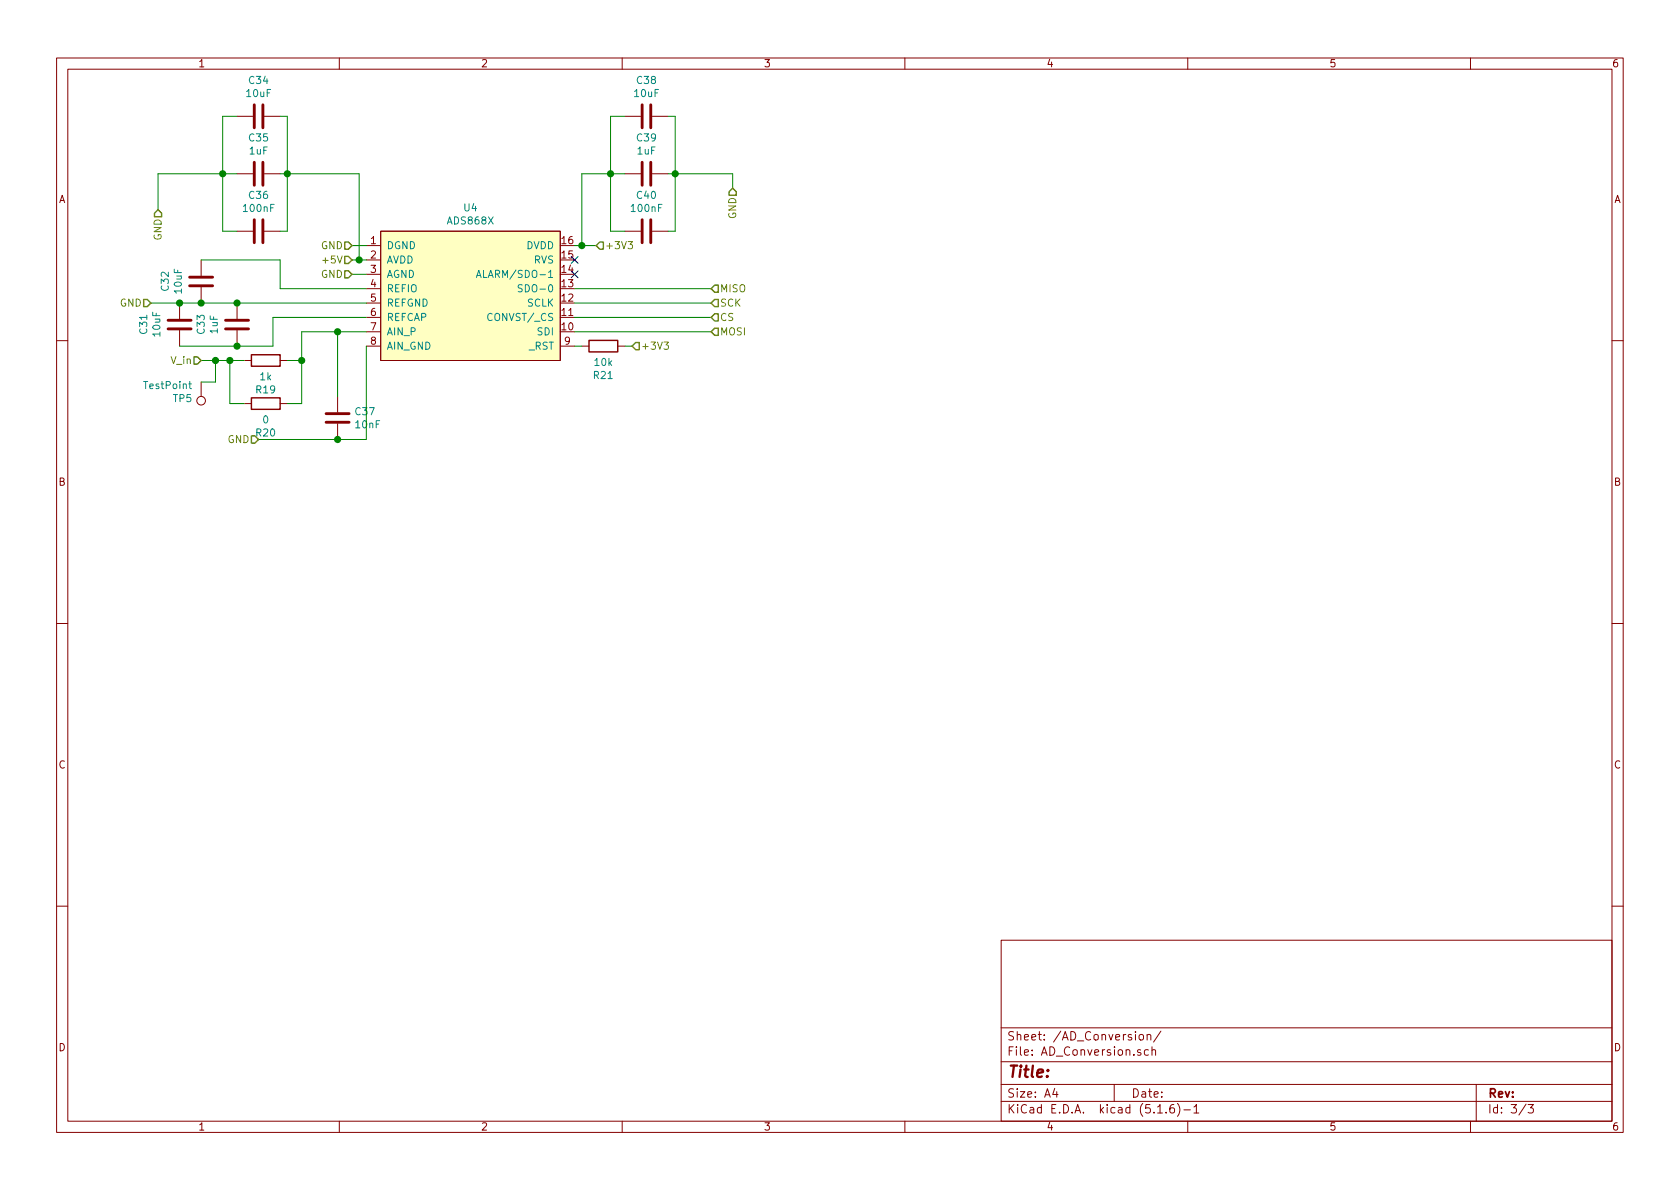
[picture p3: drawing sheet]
EESchema Schematic File Version 4
EELAYER 30 0
EELAYER END
$Descr A4 11693 8268
encoding utf-8
Sheet 3 3
Title ""
Date ""
Rev ""
Comp ""
Comment1 ""
Comment2 ""
Comment3 ""
Comment4 ""
$EndDescr
Text HLabel 1400 2500 0    50   Input ~ 0
V_in
$Comp
L PCB_library:ADS868X U4
U 1 1
P 3250 1450
F 0 "U4" H 3275 1465 50  0000 C CNN
F 1 "ADS868X" H 3275 1374 50  0000 C CNN
F 2 "Package_SO:SSOP-16_4.4x5.2mm_P0.65mm" H 3350 350 50  0001 C CNN
F 3 "schon vorhanden" H 3250 1450 50  0001 C CNN
	1    3250 1450
	1    0    0    -1  
$EndComp
Text HLabel 2450 1700 0    50   Input ~ 0
GND
Text HLabel 2450 1900 0    50   Input ~ 0
GND
Text HLabel 2450 1800 0    50   Input ~ 0
+5V
Text HLabel 4150 1700 2    50   Input ~ 0
+3V3
$Comp
L Device:C C35
U 1 1
P 1800 1200
F 0 "C35" V 1548 1200 50  0000 C CNN
F 1 "1uF" V 1639 1200 50  0000 C CNN
F 2 "Capacitor_SMD:C_1206_3216Metric_Pad1.42x1.75mm_HandSolder" H 1838 1050 50  0001 C CNN
F 3 "https://www.digikey.de/product-detail/de/samsung-electro-mechanics/CL31B105KAHNNNE/1276-1097-1-ND/3889183" H 1800 1200 50  0001 C CNN
	1    1800 1200
	0    1    1    0   
$EndComp
Wire Wire Line
	4050 1200 4250 1200
Text HLabel 5100 1300 3    50   Input ~ 0
GND
Text HLabel 1100 1450 3    50   Input ~ 0
GND
Wire Wire Line
	1950 1200 2000 1200
Wire Wire Line
	2450 1700 2550 1700
Wire Wire Line
	2450 1900 2550 1900
Text HLabel 1800 3050 0    50   Input ~ 0
GND
Wire Wire Line
	1800 3050 2350 3050
$Comp
L Device:C C37
U 1 1
P 2350 2900
F 0 "C37" H 2465 2946 50  0000 L CNN
F 1 "10nF" H 2465 2855 50  0000 L CNN
F 2 "Capacitor_SMD:C_1206_3216Metric_Pad1.42x1.75mm_HandSolder" H 2388 2750 50  0001 C CNN
F 3 "https://www.digikey.de/product-detail/de/samsung-electro-mechanics/CL31B103KBCNNNC/1276-1035-1-ND/3889121" H 2350 2900 50  0001 C CNN
	1    2350 2900
	1    0    0    -1  
$EndComp
$Comp
L Device:C C36
U 1 1
P 1800 1600
F 0 "C36" V 1548 1600 50  0000 C CNN
F 1 "100nF" V 1639 1600 50  0000 C CNN
F 2 "Capacitor_SMD:C_1206_3216Metric_Pad1.42x1.75mm_HandSolder" H 1838 1450 50  0001 C CNN
F 3 "https://www.digikey.de/product-detail/de/samsung-electro-mechanics/CL31B104KBCNFNC/1276-2744-1-ND/3890830" H 1800 1600 50  0001 C CNN
	1    1800 1600
	0    1    1    0   
$EndComp
Wire Wire Line
	1950 1600 2000 1600
Wire Wire Line
	2000 1600 2000 1200
Wire Wire Line
	1550 1200 1650 1200
Wire Wire Line
	1550 1600 1650 1600
Wire Wire Line
	1550 1200 1550 1600
NoConn ~ 4000 1800
Text HLabel 4400 2400 2    50   Input ~ 0
+3V3
$Comp
L Device:R R21
U 1 1
P 4200 2400
F 0 "R21" V 3993 2400 50  0000 C CNN
F 1 "10k" V 4084 2400 50  0000 C CNN
F 2 "Resistor_SMD:R_1206_3216Metric_Pad1.42x1.75mm_HandSolder" V 4130 2400 50  0001 C CNN
F 3 "https://www.digikey.de/product-detail/de/stackpole-electronics-inc/RMCF1206JT10K0/RMCF1206JT10K0CT-ND/1942803" H 4200 2400 50  0001 C CNN
	1    4200 2400
	0    -1   -1   0   
$EndComp
Wire Wire Line
	4400 2400 4350 2400
Wire Wire Line
	4050 2400 4000 2400
Text HLabel 4950 2100 2    50   Input ~ 0
SCK
Text HLabel 4950 2200 2    50   Input ~ 0
CS
NoConn ~ 4000 1900
Text HLabel 4950 2000 2    50   Input ~ 0
MISO
Text HLabel 4950 2300 2    50   Input ~ 0
MOSI
Wire Wire Line
	4950 2000 4000 2000
Wire Wire Line
	4000 2100 4950 2100
Wire Wire Line
	4950 2200 4000 2200
Wire Wire Line
	4000 2300 4950 2300
$Comp
L Device:C C34
U 1 1
P 1800 800
F 0 "C34" V 1548 800 50  0000 C CNN
F 1 "10uF" V 1639 800 50  0000 C CNN
F 2 "Capacitor_SMD:C_1206_3216Metric_Pad1.42x1.75mm_HandSolder" H 1838 650 50  0001 C CNN
F 3 "https://www.digikey.de/product-detail/de/samsung-electro-mechanics/CL21A106KOQNNWE/1276-2894-1-ND/3890980" H 1800 800 50  0001 C CNN
	1    1800 800 
	0    1    1    0   
$EndComp
Wire Wire Line
	1950 800  2000 800 
Wire Wire Line
	2000 1200 2000 800 
Wire Wire Line
	1550 800  1650 800 
Wire Wire Line
	1550 800  1550 1200
$Comp
L Device:C C39
U 1 1
P 4500 1200
F 0 "C39" V 4248 1200 50  0000 C CNN
F 1 "1uF" V 4339 1200 50  0000 C CNN
F 2 "Capacitor_SMD:C_1206_3216Metric_Pad1.42x1.75mm_HandSolder" H 4538 1050 50  0001 C CNN
F 3 "https://www.digikey.de/product-detail/de/samsung-electro-mechanics/CL31B105KAHNNNE/1276-1097-1-ND/3889183" H 4500 1200 50  0001 C CNN
	1    4500 1200
	0    1    1    0   
$EndComp
Wire Wire Line
	4650 1200 4700 1200
$Comp
L Device:C C40
U 1 1
P 4500 1600
F 0 "C40" V 4248 1600 50  0000 C CNN
F 1 "100nF" V 4339 1600 50  0000 C CNN
F 2 "Capacitor_SMD:C_1206_3216Metric_Pad1.42x1.75mm_HandSolder" H 4538 1450 50  0001 C CNN
F 3 "https://www.digikey.de/product-detail/de/samsung-electro-mechanics/CL31B104KBCNFNC/1276-2744-1-ND/3890830" H 4500 1600 50  0001 C CNN
	1    4500 1600
	0    1    1    0   
$EndComp
Wire Wire Line
	4700 1600 4700 1200
Wire Wire Line
	4250 1200 4350 1200
$Comp
L Device:C C38
U 1 1
P 4500 800
F 0 "C38" V 4248 800 50  0000 C CNN
F 1 "10uF" V 4339 800 50  0000 C CNN
F 2 "Capacitor_SMD:C_1206_3216Metric_Pad1.42x1.75mm_HandSolder" H 4538 650 50  0001 C CNN
F 3 "https://www.digikey.de/product-detail/de/samsung-electro-mechanics/CL21A106KOQNNWE/1276-2894-1-ND/3890980" H 4500 800 50  0001 C CNN
	1    4500 800 
	0    1    1    0   
$EndComp
Wire Wire Line
	4650 800  4700 800 
Wire Wire Line
	4700 1200 4700 800 
Wire Wire Line
	4250 800  4350 800 
Wire Wire Line
	4700 1600 4650 1600
Wire Wire Line
	4350 1600 4250 1600
Wire Wire Line
	4250 1200 4250 800 
Connection ~ 4250 1200
Connection ~ 4700 1200
Wire Wire Line
	4700 1200 5100 1200
Wire Wire Line
	5100 1200 5100 1300
Wire Wire Line
	4000 1700 4050 1700
Wire Wire Line
	4250 1200 4250 1600
Wire Wire Line
	4050 1200 4050 1700
Connection ~ 4050 1700
Wire Wire Line
	4050 1700 4150 1700
Wire Wire Line
	1100 1450 1100 1200
Connection ~ 1550 1200
Connection ~ 2000 1200
Wire Wire Line
	2450 1800 2500 1800
Connection ~ 2500 1800
Wire Wire Line
	2500 1800 2550 1800
Wire Wire Line
	2500 1200 2000 1200
Wire Wire Line
	2500 1200 2500 1800
$Comp
L Device:C C32
U 1 1
P 1400 1950
F 0 "C32" V 1148 1950 50  0000 C CNN
F 1 "10uF" V 1239 1950 50  0000 C CNN
F 2 "Capacitor_SMD:C_1206_3216Metric_Pad1.42x1.75mm_HandSolder" H 1438 1800 50  0001 C CNN
F 3 "https://www.digikey.de/product-detail/de/samsung-electro-mechanics/CL21A106KOQNNWE/1276-2894-1-ND/3890980" H 1400 1950 50  0001 C CNN
	1    1400 1950
	1    0    0    -1  
$EndComp
$Comp
L Device:C C31
U 1 1
P 1250 2250
F 0 "C31" V 998 2250 50  0000 C CNN
F 1 "10uF" V 1089 2250 50  0000 C CNN
F 2 "Capacitor_SMD:C_1206_3216Metric_Pad1.42x1.75mm_HandSolder" H 1288 2100 50  0001 C CNN
F 3 "https://www.digikey.de/product-detail/de/samsung-electro-mechanics/CL21A106KOQNNWE/1276-2894-1-ND/3890980" H 1250 2250 50  0001 C CNN
	1    1250 2250
	1    0    0    -1  
$EndComp
Wire Wire Line
	2550 3050 2350 3050
Wire Wire Line
	2550 2400 2550 3050
Connection ~ 2350 3050
Wire Wire Line
	2350 2750 2350 2300
Wire Wire Line
	2350 2300 2550 2300
$Comp
L Device:C C33
U 1 1
P 1650 2250
F 0 "C33" V 1398 2250 50  0000 C CNN
F 1 "1uF" V 1489 2250 50  0000 C CNN
F 2 "Capacitor_SMD:C_1206_3216Metric_Pad1.42x1.75mm_HandSolder" H 1688 2100 50  0001 C CNN
F 3 "https://www.digikey.de/product-detail/de/samsung-electro-mechanics/CL31B105KAHNNNE/1276-1097-1-ND/3889183" H 1650 2250 50  0001 C CNN
	1    1650 2250
	1    0    0    -1  
$EndComp
Wire Wire Line
	2550 2100 1650 2100
Text HLabel 1050 2100 0    50   Input ~ 0
GND
Connection ~ 1650 2100
Wire Wire Line
	1650 2100 1400 2100
Connection ~ 1250 2100
Wire Wire Line
	1250 2100 1050 2100
Wire Wire Line
	1250 2400 1650 2400
Wire Wire Line
	1900 2400 1900 2200
Connection ~ 1650 2400
Wire Wire Line
	1650 2400 1900 2400
Wire Wire Line
	1900 2200 2550 2200
Wire Wire Line
	2100 2500 2100 2300
Wire Wire Line
	2100 2300 2350 2300
Connection ~ 2350 2300
Wire Wire Line
	1100 1200 1550 1200
Connection ~ 1400 2100
Wire Wire Line
	1400 2100 1250 2100
Wire Wire Line
	1400 1800 1950 1800
Wire Wire Line
	1950 1800 1950 2000
Wire Wire Line
	1950 2000 2550 2000
$Comp
L Device:R R19
U 1 1
P 1850 2500
F 0 "R19" V 1643 2500 50  0000 C CNN
F 1 "1k" V 1734 2500 50  0000 C CNN
F 2 "Resistor_SMD:R_1206_3216Metric_Pad1.42x1.75mm_HandSolder" V 1780 2500 50  0001 C CNN
F 3 "https://www.digikey.de/product-detail/de/stackpole-electronics-inc/RMCF1206JT1K00/RMCF1206JT1K00CT-ND/1942786" H 1850 2500 50  0001 C CNN
	1    1850 2500
	0    -1   -1   0   
$EndComp
Wire Wire Line
	2100 2500 2000 2500
Wire Wire Line
	1700 2500 1600 2500
$Comp
L Device:R R20
U 1 1
P 1850 2800
F 0 "R20" V 1643 2800 50  0000 C CNN
F 1 "0" V 1734 2800 50  0000 C CNN
F 2 "Resistor_SMD:R_1206_3216Metric_Pad1.42x1.75mm_HandSolder" V 1780 2800 50  0001 C CNN
F 3 "https://www.digikey.de/product-detail/de/stackpole-electronics-inc/RMCF1206ZT0R00/RMCF1206ZT0R00CT-ND/1942835" H 1850 2800 50  0001 C CNN
	1    1850 2800
	0    -1   -1   0   
$EndComp
Wire Wire Line
	1700 2800 1600 2800
Wire Wire Line
	1600 2800 1600 2500
Connection ~ 1600 2500
Wire Wire Line
	1600 2500 1500 2500
Wire Wire Line
	2000 2800 2100 2800
Wire Wire Line
	2100 2800 2100 2500
Connection ~ 2100 2500
$Comp
L Connector:TestPoint TP?
U 1 1
P 1400 2650
AR Path="/5FB80DC8" Ref="TP?"  Part="1" 
AR Path="/6017D290/5FB80DC8" Ref="TP5"  Part="1" 
F 0 "TP5" H 1458 2768 50  0000 L CNN
F 1 "TestPoint" H 1458 2677 50  0000 L CNN
F 2 "Connector_PinHeader_2.54mm:PinHeader_1x01_P2.54mm_Vertical" H 1600 2650 50  0001 C CNN
F 3 "schon vorhanden" H 1600 2650 50  0001 C CNN
	1    1400 2650
	-1   0    0    1   
$EndComp
Wire Wire Line
	1400 2650 1500 2650
Wire Wire Line
	1500 2650 1500 2500
Connection ~ 1500 2500
Wire Wire Line
	1500 2500 1400 2500
$EndSCHEMATC
